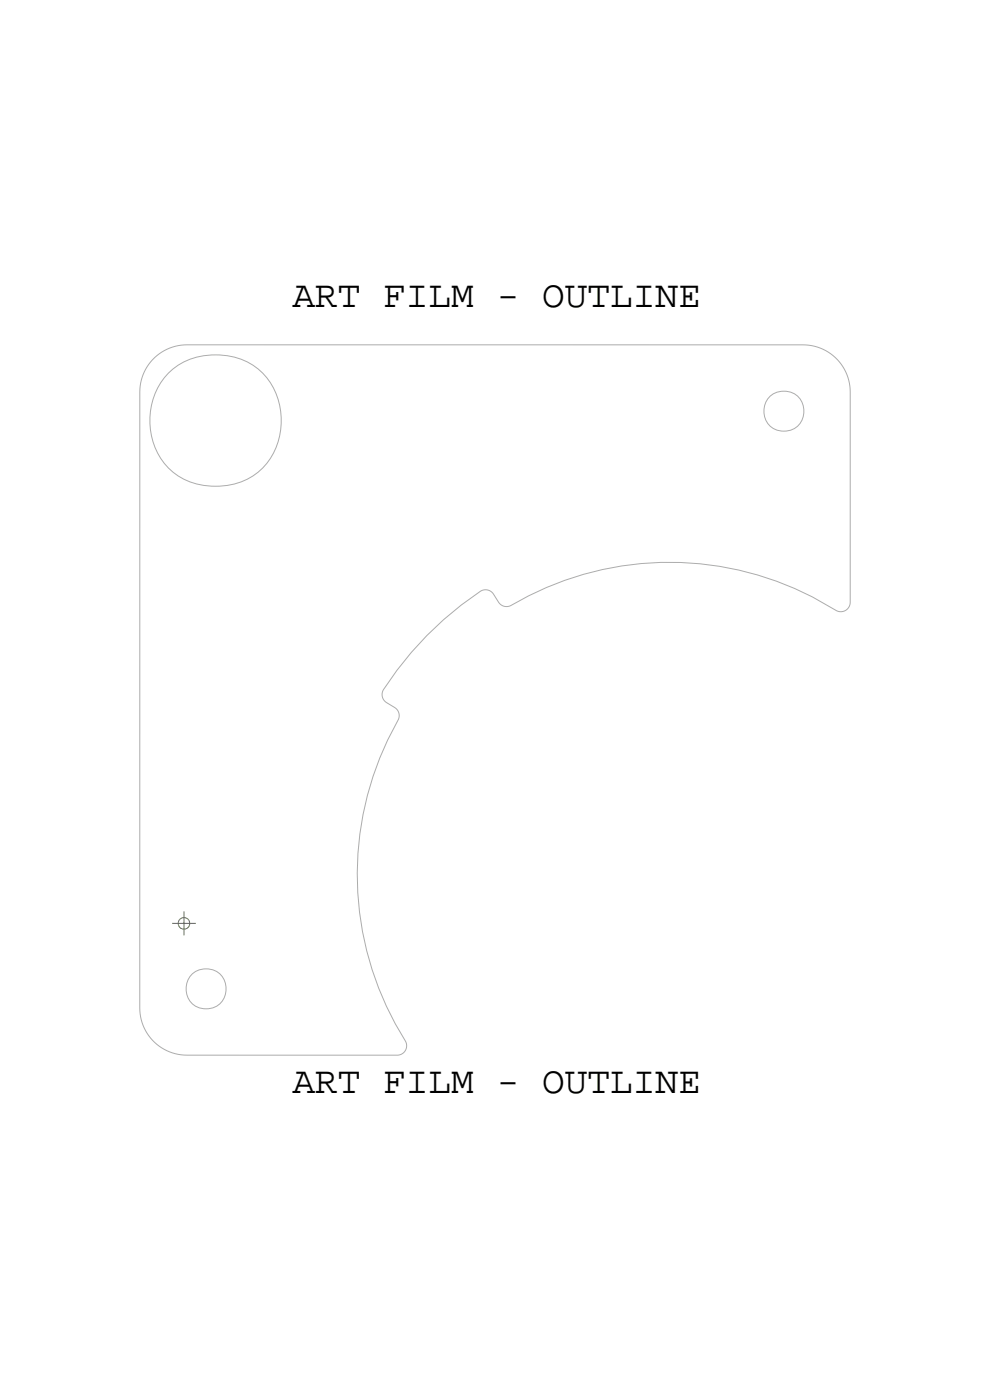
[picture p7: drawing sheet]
<svg xmlns="http://www.w3.org/2000/svg" width="210mm" height="297mm" viewBox="0 0 210 297" stroke-linecap="round" stroke-linejoin="round" font-family="sans-serif">
<!-- layer: Board Outline -->
<g fill="none" stroke="#acacac" stroke-width=".21">
<path d="M32.4 76.3a10 10 0 0 1 7.3-3.1h130.7a10 10 0 0 1 10 10l-.1 44.6a2 2 0 0 1-3 1.7 66.7 66.7 0 0 0-69.4-.9 2 2 0 0 1-2.1-.9l-1.1-1.6a2 2 0 0 0-2.8-.6 66.9 66.9 0 0 0-20.8 21.3 2 2 0 0 0 .9 2.3l1.7 1a2 2 0 0 1 .7 2.7 66.6 66.6 0 0 0 1.8 68.5 2 2 0 0 1-1.9 2.5h-44.7a10 10 0 0 1-10-9.9l.1-130.8a10 10 0 0 1 2.7-6.8zM35.3 79.6a14.6 14.6 0 0 1 16.5-3.1 13.9 13.9 0 0 1 7.5 16.2 13.2 13.2 0 0 1-13.6 10.5 13.4 13.4 0 0 1-13.9-14 14.4 14.4 0 0 1 3.5-9.6z"/>
<circle cx="166.3" cy="87.3" r="4.3"/>
<circle cx="43.7" cy="209.8" r="4.3"/>
</g>
<!-- layer: Drawing Origin -->
<g fill="none" stroke="#638b3a" stroke-width=".21">
<path d="M36.5 195.9h5.1M39 193.3v5.1"/>
<circle cx="39" cy="195.9" r="1.23"/>
</g>
<g font-size="8">
<text x="62" y="65.2">ART FILM - OUTLINE</text>
<text x="62" y="231.8">ART FILM - OUTLINE</text>
</g>
</svg>
